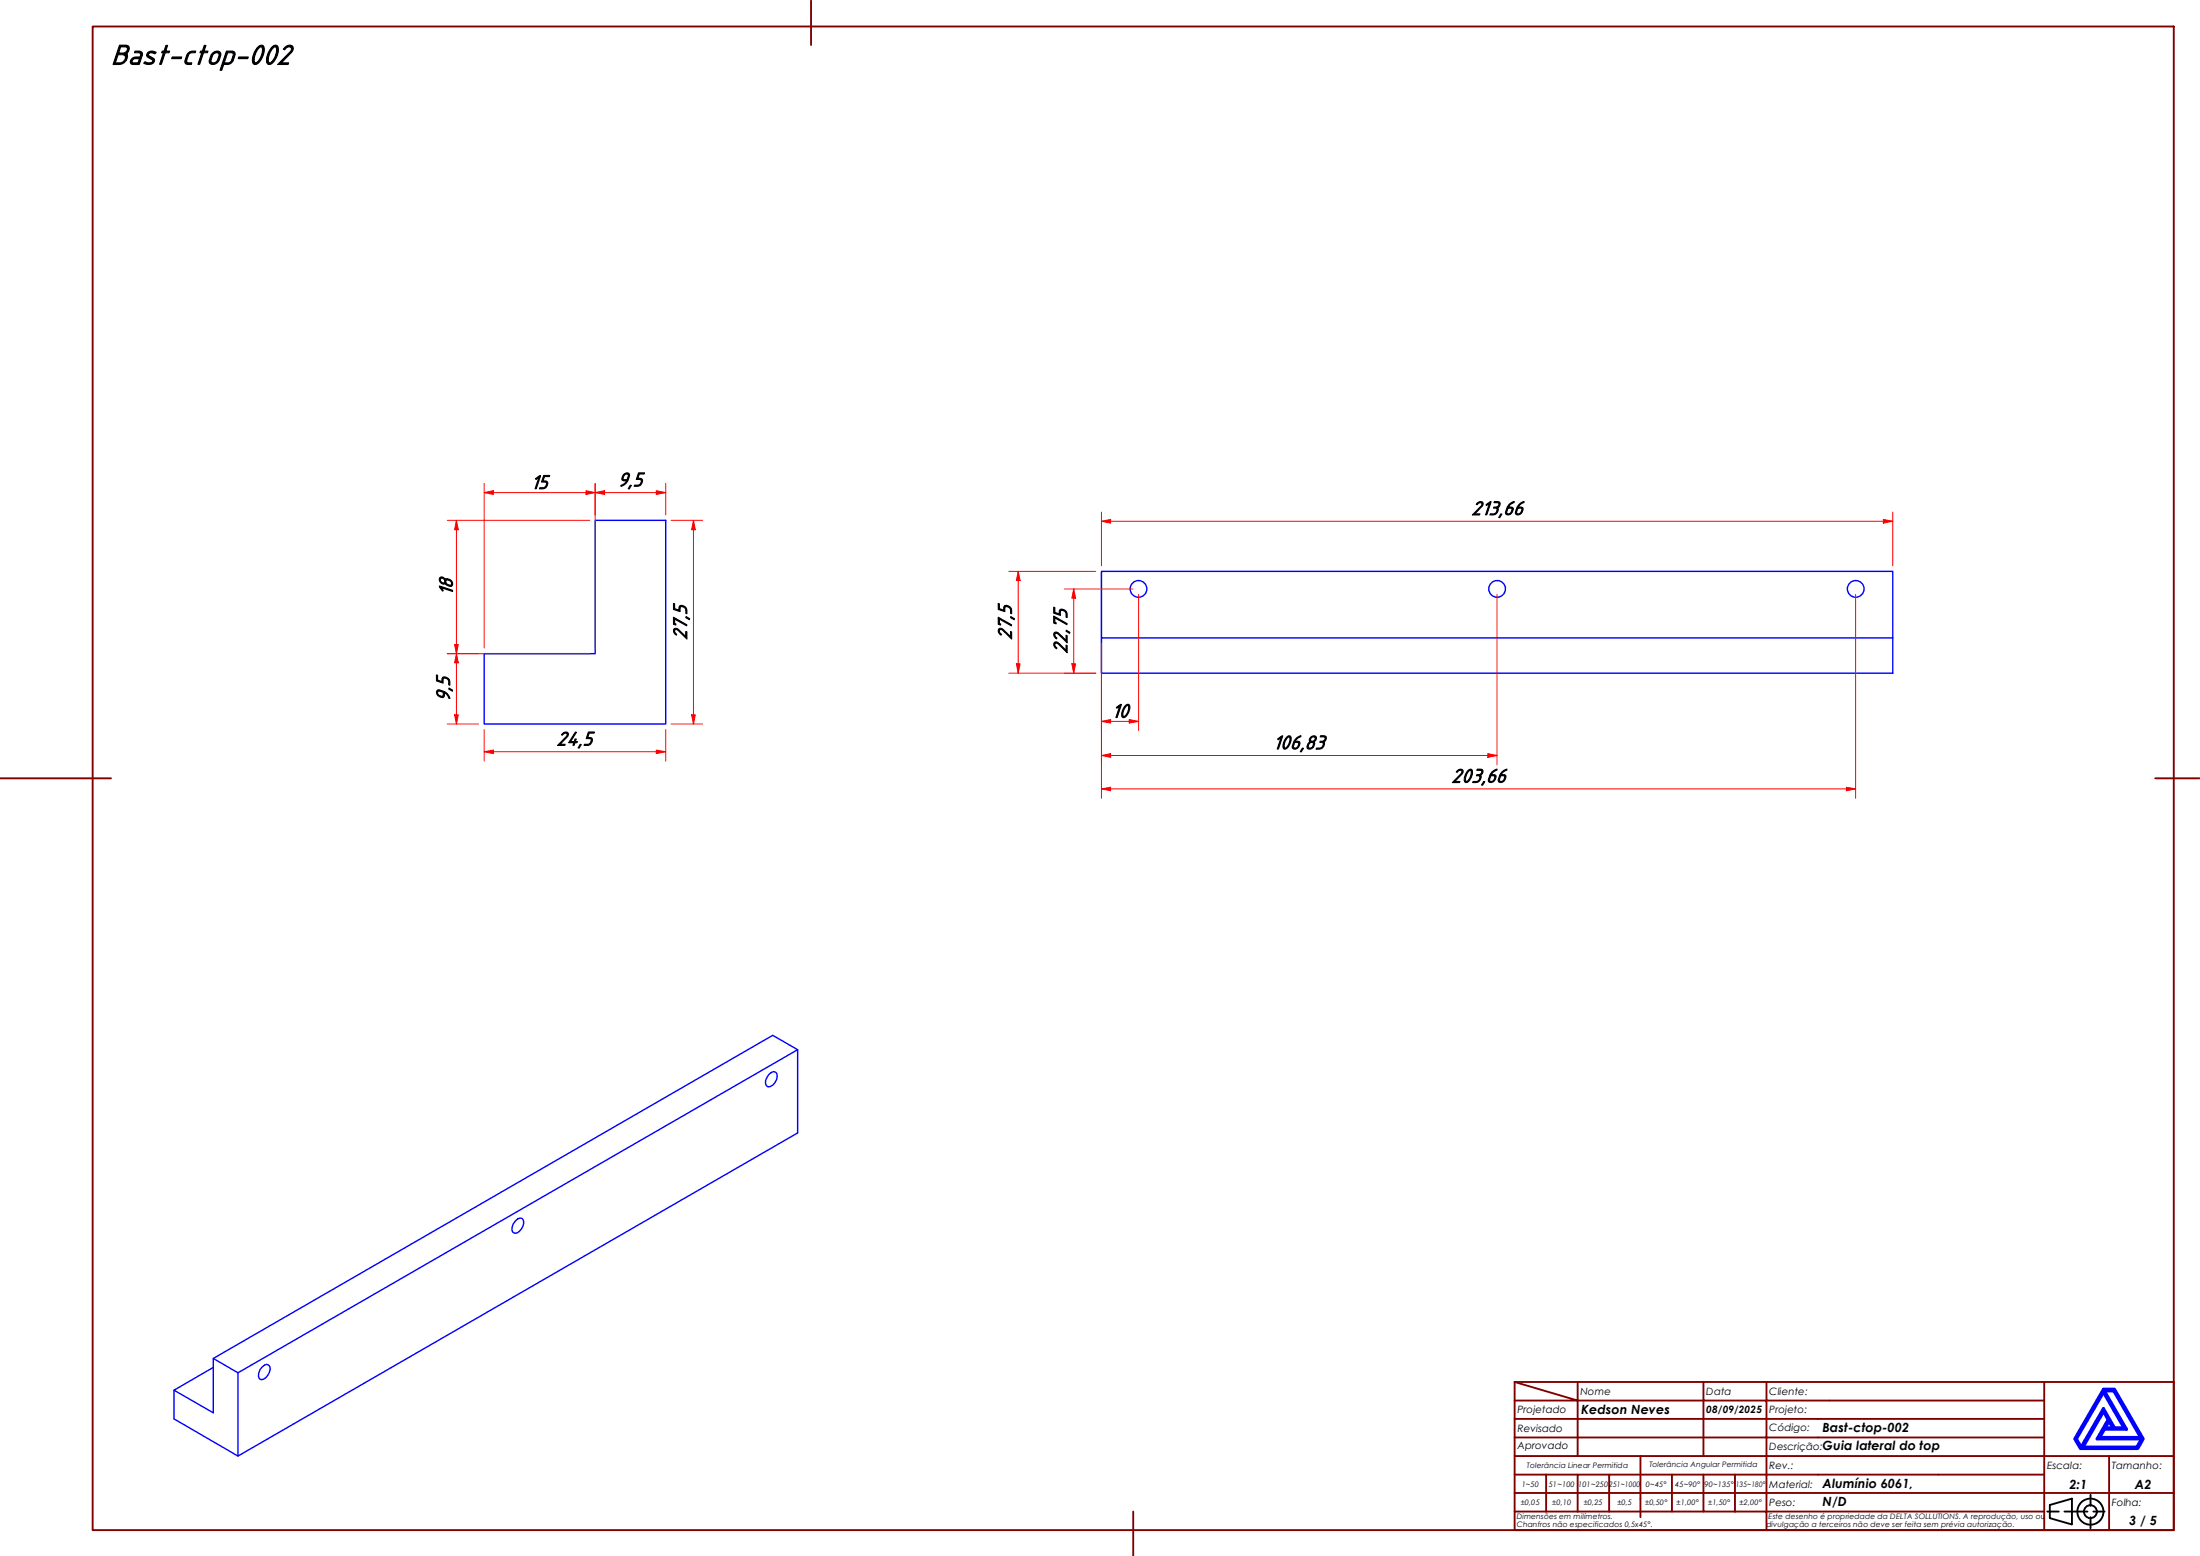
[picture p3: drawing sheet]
<svg xmlns="http://www.w3.org/2000/svg" width="594mm" height="420mm" viewBox="0 0 594 420" stroke-linecap="round" stroke-linejoin="round" font-family="sans-serif">
<!-- layer: Visible (ABNT) -->
<g fill="none" stroke="#00f" stroke-width=".38">
<path d="M160.7 140.5h19.1v55h-49.1v-19h30zM297.4 172.3h213.7v9.5h-213.7zM297.4 172.3v-18h213.7v18M207.6 290.1l1.3-.8 .6 .2a2.7 2.7 0 0 1-2.1 4 1.68 1.68 0 0 1-.3-2.6zM215.4 283.4v22.5l-151.1 87.3-17.3-10.1v-7.7M139.2 329.7l.6-.6 .7-.2 .5 .1a2.7 2.7 0 0 1-2.1 4 1.7 1.7 0 0 1-.3-2.6zM57.6 369.2l-10.6 6.2 10.6 6.1v-14.7l151.1-87.2 6.7 3.8-151.1 87.3M57.6 366.8l6.7 3.9v22.5M70.7 369.2l1.3-.8 .5 .2a2.09 2.09 0 0 1-.2 2.9 1.5 1.5 0 0 1-2.3 .7 2.85 2.85 0 0 1 .7-3z"/>
<circle cx="307.4" cy="159" r="2.25"/>
<circle cx="404.3" cy="159" r="2.25"/>
<circle cx="501.1" cy="159" r="2.25"/>
</g>
<!-- layer: Borda A3/A4 (ABNT) -->
<g fill="none" stroke="#800000" stroke-width=".51">
<path d="M25 7.2h562v406h-562zM219 .2v12M0 210.2h30M582 210.2h12M409 373.2l17 5h-17M409 373.2h178v40h-178zM426 378.2h34v4.9h17M426 378.2v15M426 373.2v5M460 373.2v5h17v4.9M477 373.2v5h75M552 373.2v20h-143"/>
<path d="M409 383.1h51v10.1M409 398.2h17M417.5 398.2v10M434.5 398.2h-8.5v10M443 393.2v16.5M451.5 398.2v10h-42.5M460 398.2v10h8.5M468.5 398.2v10M477 398.2h-42.5v10M477 383.1v5.1h-68M477 398.2v10h75M477 383.1h75"/>
<path d="M477 398.2h75M552 388.2h-75v10M569.5 393.2v9.9h17.5M587 393.2h-35v9.9h17.5v10.1M306 408.2v12M409 403.1h143v10.1M451.5 408.2h8.5M468.5 408.2h8.5v5"/>
</g>
<path d="M568 376l5.5 9.6h-2.5l-3-5.3-6 10.5-1.3-2.3zM568 375.1h3l7.7 13.4-1.4 2.6h-15.5l-1.5-2.6zM568.3 375.6h2.5l7.2 12.6h-11l1.3-2.3h5.9zM568 381.2l1.3 2.1-3 5.2h12l-1.3 2.3h-14.5zM569.5 383.8l1 1.8h-2z" fill="none" stroke="#00f" stroke-width=".83"/>
<!-- layer: 0 -->
<path d="M561.8 391.1h15.5" fill="none" stroke="#000" stroke-width=".27"/>
<g fill="none" stroke="#000" stroke-width=".51">
<path d="M552.8 408.2h3.1M553.5 406.4l6-1.7v6.9l-6-1.7zM557.5 408.2h6.2M564.5 403.6v3M564.5 409.7v3M565.3 408.2h3"/>
<circle cx="564.5" cy="408.2" r="3.5"/>
<circle cx="564.5" cy="408.2" r="1.75"/>
</g>
<path d="M187.3 140.5v2.5" fill="none" stroke="#f00" stroke-width=".27"/>
<path d="M187.3 140.5l.5 2.5h-1z" fill="#f00"/>
<path d="M187.3 140.5l.5 2.5h-1zM187.3 193v2.5" fill="none" stroke="#f00" stroke-width=".27"/>
<path d="M186.8 193h1l-.5 2.5z" fill="#f00"/>
<path d="M181.2 140.5h8.5M187.3 143v50M181.2 195.5h8.5M186.8 193h1l-.5 2.5zM130.7 203h2.5" fill="none" stroke="#f00" stroke-width=".27"/>
<path d="M130.7 203l2.5-.5v1z" fill="#f00"/>
<path d="M130.7 203l2.5-.5v1zM177.2 203h2.6" fill="none" stroke="#f00" stroke-width=".27"/>
<path d="M177.2 202.5l2.6 .5-2.6 .5z" fill="#f00"/>
<path d="M123.3 176.5v2.5M130.7 197v8.5M179.8 197v8.5M133.2 203h44M177.2 202.5l2.6 .5-2.6 .5z" fill="none" stroke="#f00" stroke-width=".27"/>
<path d="M123.3 176.5l.5 2.5h-1.1z" fill="#f00"/>
<path d="M123.3 176.5l.5 2.5h-1.1zM123.3 193v2.5" fill="none" stroke="#f00" stroke-width=".27"/>
<path d="M122.7 193h1.1l-.5 2.5z" fill="#f00"/>
<path d="M160.7 133h2.6M120.8 176.5h8.4M123.3 179v14M120.8 195.5h8.4M122.7 193h1.1l-.5 2.5z" fill="none" stroke="#f00" stroke-width=".27"/>
<path d="M160.7 133l2.6-.5v1z" fill="#f00"/>
<path d="M160.7 133l2.6-.5v1zM177.2 133h2.6" fill="none" stroke="#f00" stroke-width=".27"/>
<path d="M177.2 132.5l2.6 .5-2.6 .5z" fill="#f00"/>
<path d="M160.7 130.5v8.5M163.3 133h13.9M177.2 132.5l2.6 .5-2.6 .5zM179.8 130.5v8.5M123.3 140.5v2.5" fill="none" stroke="#f00" stroke-width=".27"/>
<path d="M123.3 140.5l.5 2.5h-1.1z" fill="#f00"/>
<path d="M123.3 140.5l.5 2.5h-1.1zM123.3 174v2.5" fill="none" stroke="#f00" stroke-width=".27"/>
<path d="M122.7 174h1.1l-.5 2.5z" fill="#f00"/>
<path d="M158.2 133h2.5M120.8 140.5h38.5M123.3 143v31M120.8 176.5h38.5M122.7 174h1.1l-.5 2.5z" fill="none" stroke="#f00" stroke-width=".27"/>
<path d="M158.2 132.5l2.5 .5-2.5 .5z" fill="#f00"/>
<path d="M130.7 133h2.5M158.2 132.5l2.5 .5-2.5 .5z" fill="none" stroke="#f00" stroke-width=".27"/>
<path d="M130.7 133l2.5-.5v1z" fill="#f00"/>
<path d="M130.7 133l2.5-.5v1zM130.7 130.5v44.5M133.2 133h25M160.7 130.5v44.5M297.4 140.8h2.5" fill="none" stroke="#f00" stroke-width=".27"/>
<path d="M297.4 140.8l2.5-.5v1z" fill="#f00"/>
<path d="M297.4 140.8l2.5-.5v1zM508.6 140.8h2.5" fill="none" stroke="#f00" stroke-width=".27"/>
<path d="M508.6 140.3l2.5 .5-2.5 .5z" fill="#f00"/>
<path d="M297.4 138.3v14.5M511.1 138.3v14.5M299.9 140.8h208.7M508.6 140.3l2.5 .5-2.5 .5zM289.9 179.2v2.6" fill="none" stroke="#f00" stroke-width=".27"/>
<path d="M289.4 179.2h1l-.5 2.6z" fill="#f00"/>
<path d="M289.9 159v2.5M289.4 179.2h1l-.5 2.6z" fill="none" stroke="#f00" stroke-width=".27"/>
<path d="M289.9 159l.5 2.5h-1z" fill="#f00"/>
<path d="M275 154.3v2.5M287.5 159h18.4M289.9 159l.5 2.5h-1zM289.9 161.5v17.7M287.5 181.8h8.4" fill="none" stroke="#f00" stroke-width=".27"/>
<path d="M275 154.3l.5 2.5h-1.1z" fill="#f00"/>
<path d="M275 154.3l.5 2.5h-1.1zM275 179.2v2.6" fill="none" stroke="#f00" stroke-width=".27"/>
<path d="M274.4 179.2h1.1l-.5 2.6z" fill="#f00"/>
<path d="M272.4 154.3h23.5M275 156.8v22.4M274.4 179.2h1.1l-.5 2.6zM272.4 181.8h23.5M297.4 194.8h2.5" fill="none" stroke="#f00" stroke-width=".27"/>
<path d="M297.4 194.8l2.5-.5v.9z" fill="#f00"/>
<path d="M297.4 194.8l2.5-.5v.9zM304.9 194.8h2.6" fill="none" stroke="#f00" stroke-width=".27"/>
<path d="M304.9 194.3l2.6 .5-2.6 .4z" fill="#f00"/>
<path d="M297.4 173.8v23.5M307.5 160.5v36.8M299.9 194.8h5M304.9 194.3l2.6 .5-2.6 .4zM297.4 204h2.5" fill="none" stroke="#f00" stroke-width=".27"/>
<path d="M297.4 204l2.5-.5v1z" fill="#f00"/>
<path d="M297.4 204l2.5-.5v1zM401.8 204h2.4" fill="none" stroke="#f00" stroke-width=".27"/>
<path d="M401.8 203.5l2.4 .5-2.4 .5z" fill="#f00"/>
<path d="M297.4 173.8v32.7M404.2 160.5v46M297.4 213h2.5M299.9 204h101.9M401.8 203.5l2.4 .5-2.4 .5z" fill="none" stroke="#f00" stroke-width=".27"/>
<path d="M297.4 213l2.5-.4v.9z" fill="#f00"/>
<path d="M297.4 213l2.5-.4v.9zM498.6 213h2.5" fill="none" stroke="#f00" stroke-width=".27"/>
<path d="M498.6 212.6l2.5 .4-2.5 .5z" fill="#f00"/>
<path d="M297.4 173.8v41.8M501.1 160.5v55.1M299.9 213h198.7M498.6 212.6l2.5 .4-2.5 .5z" fill="none" stroke="#f00" stroke-width=".27"/>
<text font-size="8.1" x="30" y="17.3">Bast-ctop-002</text>
<g font-size="5.6">
<text x="143.3" y="131.9">15</text>
<text x="166.8" y="131.2">9,5</text>
<text x="397.3" y="139">213,66</text>
<text x="122.2" y="160.9" transform="rotate(-90 122.2 160.9)">18</text>
<text x="185.4" y="172.8" transform="rotate(-90 185.4 172.8)">27,5</text>
<text x="273.1" y="172.8" transform="rotate(-90 273.1 172.8)">27,5</text>
<text x="288.1" y="176.5" transform="rotate(-90 288.1 176.5)">22,75</text>
<text x="121.4" y="189.5" transform="rotate(-90 121.4 189.5)">9,5</text>
<text x="300.2" y="193.7">10</text>
<text x="150.3" y="201.2">24,5</text>
<text x="343.7" y="202.2">106,83</text>
<text x="391.9" y="211.2">203,66</text>
</g>
<g font-size="3.4">
<text x="427" y="381.9">Kedson Neves</text>
<text x="492.1" y="386.6">Bast-ctop-002</text>
<text x="492.1" y="391.6">Guia lateral do top</text>
<text x="492.1" y="401.9">Alumínio 6061,</text>
<text x="558.8" y="401.9">2:1</text>
<text x="576.5" y="401.9">A2</text>
<text x="492.1" y="406.7">N/D</text>
<text x="575" y="411.7">3 / 5</text>
</g>
<g font-size="2.7">
<text x="426.8" y="376.7">Nome</text>
<text x="460.8" y="376.7">Data</text>
<text x="477.8" y="376.7">Cliente:</text>
<text x="409.8" y="381.4">Projetado</text>
<text x="460.8" y="381.5">08/09/2025</text>
<text x="477.8" y="381.4">Projeto:</text>
<text x="409.8" y="386.7">Revisado</text>
<text x="477.8" y="386.4">Código:</text>
<text x="409.8" y="391.4">Aprovado</text>
<text x="477.8" y="391.5">Descrição:</text>
<text x="477.8" y="401.7">Material:</text>
<text x="477.8" y="396.7">Rev.:</text>
<text x="552.8" y="396.7">Escala:</text>
<text x="570.3" y="396.7">Tamanho:</text>
<text x="477.8" y="406.6">Peso:</text>
<text x="570.3" y="406.7">Folha:</text>
</g>
<g font-size="2">
<text x="410.9" y="401.4">1~50</text>
<text x="412.3" y="396.4">Tolerância Linear Permitida</text>
<text x="418.2" y="401.4">51~100</text>
<text x="426.1" y="401.4">101~250</text>
<text x="434.5" y="401.4">251~1000</text>
<text x="444.4" y="401.4">0~45°</text>
<text x="445.4" y="396.2">Tolerância Angular Permitida</text>
<text x="452.4" y="401.4">45~90°</text>
<text x="460.3" y="401.4">90~135°</text>
<text x="468.7" y="401.4">135~180°</text>
<text x="410.7" y="406.3">±0,05</text>
<text x="419.2" y="406.3">±0,10</text>
<text x="427.7" y="406.3">±0,25</text>
<text x="436.8" y="406.3">±0,5</text>
<text x="444.2" y="406.3">±0,50°</text>
<text x="452.8" y="406.3">±1,00°</text>
<text x="461.3" y="406.3">±1,50°</text>
<text x="469.7" y="406.3">±2,00°</text>
<text x="409.6" y="410.2">Dimensões em milímetros.</text>
<text x="409.6" y="412.3">Chanfros não especificados 0,5x45°.</text>
<text x="477" y="412.3">divulgação a terceiros não deve ser feita sem prévia autorização.</text>
<text x="477.6" y="410.2">Este desenho é propriedade da DELTA SOLLUTIONS. A reprodução, uso ou</text>
</g>
</svg>
